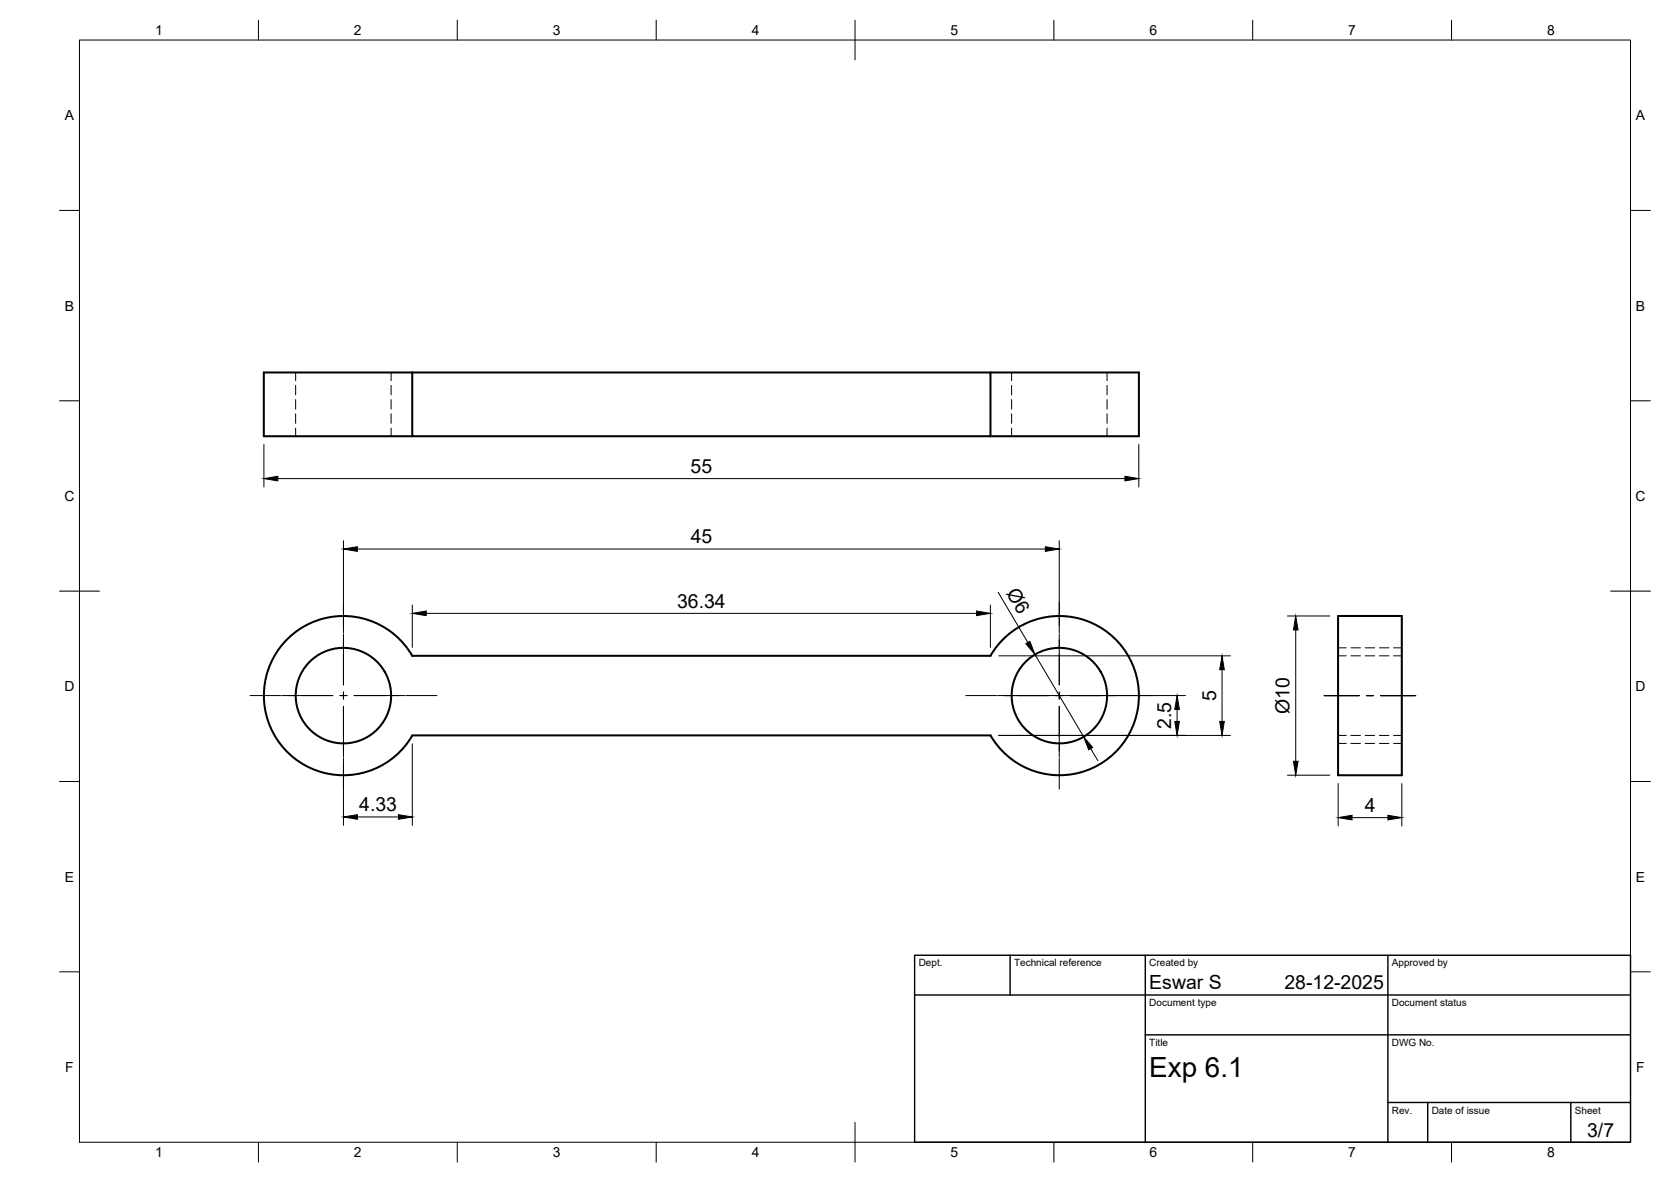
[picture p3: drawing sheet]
<svg xmlns="http://www.w3.org/2000/svg" width="420mm" height="297mm" viewBox="0 0 420 297" stroke-linecap="round" stroke-linejoin="round" font-family="sans-serif">
<!-- layer: Visible -->
<g fill="none" stroke="#000" stroke-width=".51">
<path d="M103.7 93.6h145.3v16h-145.3zM103.7 93.6h-37.4v16h37.4M249 93.6h37.4v16h-37.4M336.4 154.8h16.1v40h-16.1zM72.6 160.2a20 20 0 0 1 31.1 4.6h145.3a20 20 0 0 1 30.2-5.3 20 20 0 0 1 0 30.6 20 20 0 0 1-30.2-5.3h-145.3a20 20 0 0 1-29.8 5.7 20 20 0 0 1-1.3-30.3z"/>
<circle cx="86.3" cy="174.8" r="12"/>
<circle cx="266.4" cy="174.8" r="12"/>
</g>
<!-- layer: Hidden -->
<g fill="none" stroke="#000" stroke-width=".25">
<path d="M74.3 93.6v2.1M74.3 96.8v2.4M98.3 93.6v2.1M98.3 96.8v2.4M254.4 93.6v2.1M254.4 96.8v2.4M278.4 93.6v2.1M278.4 96.8v2.4M74.3 100.4v2.4M74.3 104v2.4M74.3 107.6v2M98.3 100.4v2.4"/>
<path d="M98.3 104v2.4M98.3 107.6v2M254.4 100.4v2.4M254.4 104v2.4M254.4 107.6v2M278.4 100.4v2.4M278.4 104v2.4M278.4 107.6v2M336.4 164.8h2.1M336.4 162.8h2.1M339.7 164.8h2.4M339.7 162.8h2.4"/>
<path d="M343.3 164.8h2.4M343.3 162.8h2.4M346.8 164.8h2.4M346.8 162.8h2.4M350.4 164.8h2.1M350.4 162.8h2.1M336.4 184.8h2.1M336.4 186.8h2.1M339.7 184.8h2.4M339.7 186.8h2.4M343.3 184.8h2.4M343.3 186.8h2.4"/>
<path d="M346.8 184.8h2.4M346.8 186.8h2.4M350.4 184.8h2.1M350.4 186.8h2.1"/>
</g>
<!-- layer: BORDER -->
<g fill="none" stroke="#000" stroke-width=".25">
<path d="M20 10.1h390v276.9h-390zM65 5.1v5M115 5.1v5M165 5.1v5M215 5.1v10M265 5.1v5M315 5.1v5M365 5.1v5M15 52.9h5M410 52.9h5M15 100.7h5M410 100.7h5"/>
<path d="M15 148.6h10M405 148.6h10M15 196.4h5M410 196.4h5M15 244.2h5M410 244.2h5M65 287v5M115 287v5M165 287v5M215 282.1v9.9M265 287v5M315 287v5"/>
<path d="M365 287v5"/>
</g>
<!-- layer: TITLEBLOCK -->
<path d="M230 240.1h180v46.9h-180zM230 250h180M254 240.1v9.9M288 240.1v46.9M349 240.1v46.9M288 260.1h122M349 277.1h61M359 277.1v9.9M395 277.1v9.9" fill="none" stroke="#000" stroke-width=".36"/>
<!-- layer: Smart Centers -->
<g fill="none" stroke="#000" stroke-width=".25">
<path d="M86.4 151.3v7.7M86.4 159.3v12.8M266.3 151.3v7.7M266.3 159.3v12.8M62.9 174.8h7.7M70.8 174.8h12.9M85.5 174.8h1.7M86.4 173.9v1.8M86.4 177.5v12.8M89 174.8h12.9M102.1 174.8h7.8M242.8 174.8h7.8"/>
<path d="M250.8 174.8h12.9M265.5 174.8h1.8M266.3 173.9v1.8M266.3 177.5v12.8M269 174.8h12.9M282.1 174.8h7.8M333 174.8h8.8M343.6 174.8h1.8M347.1 174.8h8.9M86.4 190.6v7.7M266.3 190.6v7.7"/>
</g>
<!-- layer: FD_Dimensions -->
<g fill="none" stroke="#000" stroke-width=".25">
<path d="M66.4 111.7v10.7M286.3 111.7v10.7M69.8 120.3h213.1M86.4 135.9v21.3M89.9 138h172.9M266.3 135.9v21.3M103.7 152v10.7M107.2 154.1h138.3M249 152v10.7M251 148.8l7.4 12.7M323.7 154.8h10.7M325.8 158.3v33"/>
<path d="M251.1 164.8h58.3M252.9 174.8h45.2M260.2 164.5l12.3 20.6M296 178.3v3M307.3 168.3v13M86.4 192.4v15M103.7 186.9v20.5M251.1 184.8h58.3M274.3 188.1l1.7 3M323.7 194.8h10.7M336.5 196.9v10.7M352.5 196.9v10.7"/>
<path d="M89.9 205.3h10.3M340 205.5h9"/>
</g>
<g fill="#000" stroke="#000" stroke-width=".25">
<path d="M66.4 120.3l3.4-.6v1.1zM282.9 119.7l3.4 .6-3.4 .5zM86.4 138l3.5-.6v1.2zM262.8 137.4l3.5 .6-3.5 .6zM103.7 154.1l3.5-.5v1.1zM245.5 153.6l3.5 .5-3.5 .6zM325.8 154.8l.6 3.5h-1.2zM257.9 161.8l1.1-.6 1.2 3.3zM296 174.8l.5 3.5h-1.1zM307.3 164.8l.5 3.5h-1.1zM272.5 185.1l2.2 2.7-1 .6zM295.4 181.3h1.1l-.5 3.5z"/>
<path d="M306.7 181.3h1.1l-.5 3.5zM325.2 191.3h1.2l-.6 3.5zM86.4 205.3l3.5-.6v1.2zM100.2 204.7l3.5 .6-3.5 .6zM336.5 205.5l3.5-.6v1.1zM349 204.9l3.5 .6-3.5 .5z"/>
</g>
<text font-size="7" x="289" y="270.6">Exp 6.1</text>
<g font-size="4.9">
<text x="173.6" y="118.8">55</text>
<text x="173.7" y="136.5">45</text>
<text x="252.9" y="149.1" transform="rotate(59 252.9 149.1)">Ø6</text>
<text x="170.2" y="152.7">36.34</text>
<text x="305.8" y="176.2" transform="rotate(-90 305.8 176.2)">5</text>
<text x="324.3" y="179.4" transform="rotate(-90 324.3 179.4)">Ø10</text>
<text x="294.5" y="183.2" transform="rotate(-90 294.5 183.2)">2.5</text>
<text x="90.3" y="203.8">4.33</text>
<text x="343.2" y="204.1">4</text>
<text x="289" y="248.5">Eswar S</text>
<text x="323" y="248.5">28-12-2025</text>
<text x="399.1" y="285.7">3/7</text>
</g>
<g font-size="3.5">
<text x="39" y="8.8">1</text>
<text x="89" y="8.8">2</text>
<text x="139" y="8.8">3</text>
<text x="189" y="8.8">4</text>
<text x="239" y="8.8">5</text>
<text x="289" y="8.8">6</text>
<text x="339" y="8.8">7</text>
<text x="389" y="8.8">8</text>
<text x="16.3" y="30.2">A</text>
<text x="411.3" y="30.2">A</text>
<text x="16.3" y="78">B</text>
<text x="411.3" y="78">B</text>
<text x="16.2" y="125.9">C</text>
<text x="411.2" y="125.9">C</text>
<text x="16.2" y="173.7">D</text>
<text x="411.2" y="173.7">D</text>
<text x="16.3" y="221.6">E</text>
<text x="411.3" y="221.6">E</text>
<text x="16.4" y="269.4">F</text>
<text x="411.4" y="269.4">F</text>
<text x="39" y="290.8">1</text>
<text x="89" y="290.8">2</text>
<text x="139" y="290.8">3</text>
<text x="189" y="290.8">4</text>
<text x="239" y="290.8">5</text>
<text x="289" y="290.8">6</text>
<text x="339" y="290.8">7</text>
<text x="389" y="290.8">8</text>
</g>
<g font-size="2.5">
<text x="231" y="242.9">Dept.</text>
<text x="255" y="242.9">Technical reference</text>
<text x="289" y="242.9">Created by</text>
<text x="350" y="242.9">Approved by</text>
<text x="289" y="252.8">Document type</text>
<text x="350" y="252.8">Document status</text>
<text x="289" y="262.9">Title</text>
<text x="350" y="262.9">DWG No.</text>
<text x="350" y="279.9">Rev.</text>
<text x="360" y="279.9">Date of issue</text>
<text x="396" y="279.9">Sheet</text>
</g>
</svg>
